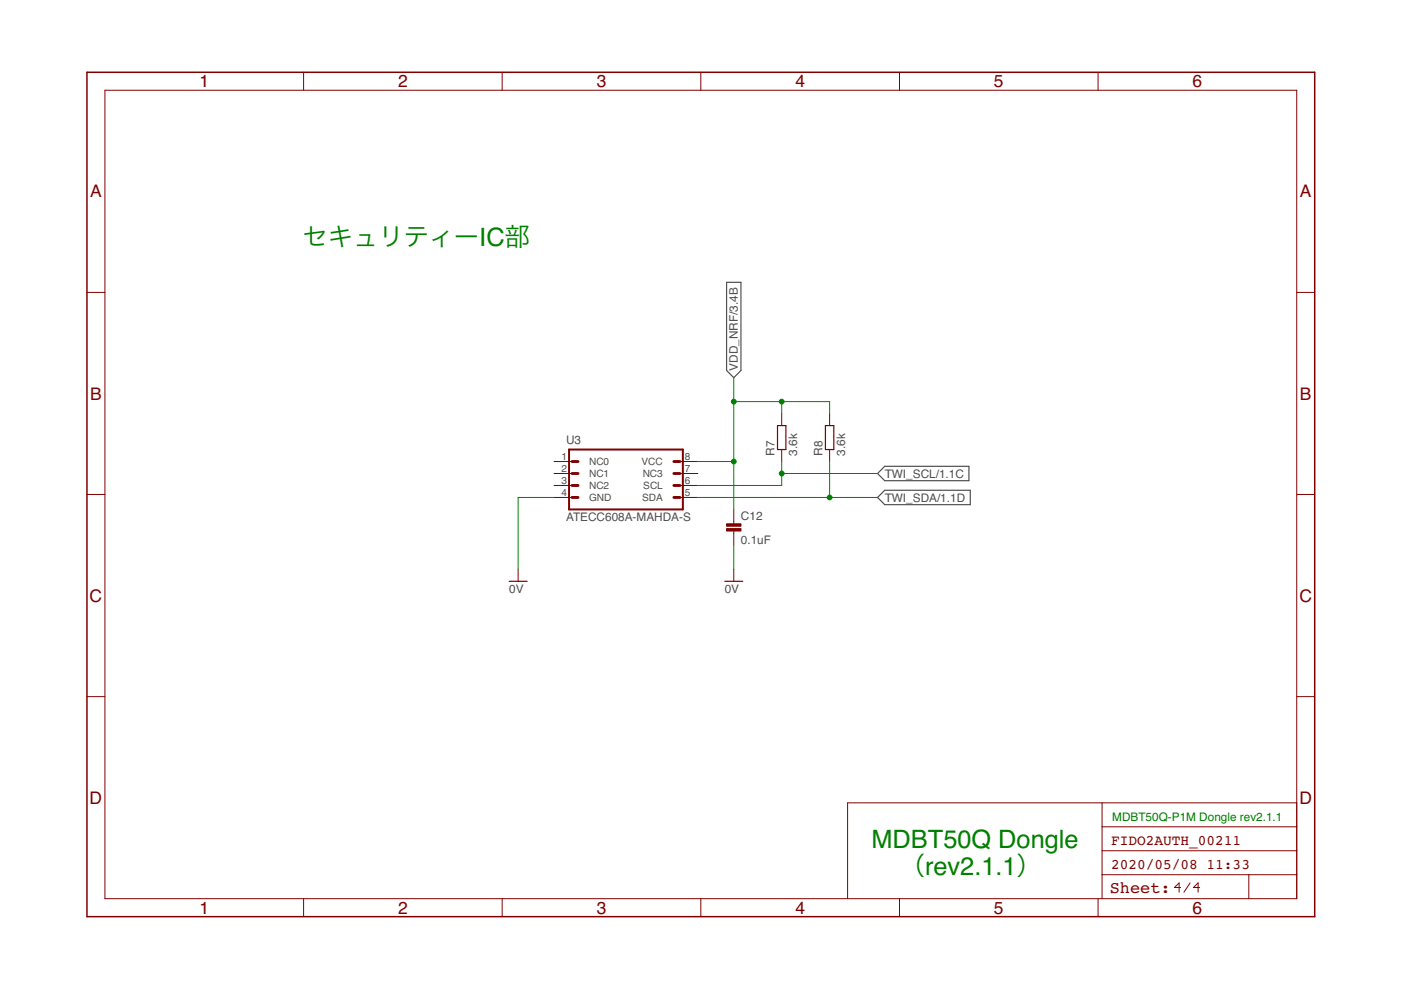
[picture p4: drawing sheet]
<svg xmlns="http://www.w3.org/2000/svg" width="297mm" height="210mm" viewBox="0 0 297 210" stroke-linecap="round" stroke-linejoin="round" font-family="sans-serif">
<path d="M154.1 59.9h3v18.6l-1.5 1.6-1.5-1.6zM186.1 100.4l1.5-1.5h17.8v3h-17.8zM186.1 105.5l1.5-1.6h18.1v3.1h-18.1z" fill="none" stroke="#505050" stroke-width=".25"/>
<g fill="none" stroke="#800000" stroke-width=".21">
<path d="M22.2 19.1h252.7v171.4h-252.7zM64.4 15.3v3.8M106.5 15.3v3.8M148.6 15.3v3.8M190.7 15.3v3.8M232.8 15.3v3.8M18.4 62h3.8M274.9 62h3.8M117.5 97.9h5.1M142.9 97.9h5.1M165.7 87.7v2.5M165.7 95.3v2.6"/>
<path d="M175.9 87.7v2.5M175.9 95.3v2.6M18.4 104.8h3.8M117.5 105.5h5.1M117.5 102.9h5.1M117.5 100.4h5.1M142.9 105.5h5.1M142.9 102.9h5.1M142.9 100.4h5.1M155.6 108v3.1M155.6 112.6v3M274.9 104.8h3.8"/>
<path d="M109.9 120.7v2.6M155.6 120.7v2.6M18.4 147.7h3.8M274.9 147.7h3.8M233.7 170.2v20.3M233.7 175.3h41.2M274.9 170.2h-95.2v20.3M64.4 190.5v3.9M106.5 190.5v3.9M148.6 190.5v3.9M190.7 190.5v3.9M232.8 190.5v3.9"/>
<path d="M233.7 185.5h41.2M233.7 180.4h41.2M250.3 188.2h-1.3l1-1v2M252.3 187.2l-1.3 2M254.3 188.2h-1.3l1-1v2M264.8 185.5v5"/>
</g>
<path d="M18.4 15.3h260.3v179.1h-260.3z" fill="none" stroke="#800000" stroke-width=".32"/>
<path d="M120.6 95.3h24.2v12.7h-24.2z" fill="none" stroke="#800000" stroke-width=".42"/>
<path d="M121.3 97.9h1.3M142.9 97.9h1.2M121.3 105.5h1.3M121.3 102.9h1.3M121.3 100.4h1.3M142.9 105.5h1.2M142.9 102.9h1.2M142.9 100.4h1.2" fill="none" stroke="#800000" stroke-width=".61"/>
<path d="M164.8 90.2h1.8v5.1h-1.8zM175 90.2h1.8v5.1h-1.8zM107.9 123.3h3.9M153.7 123.3h3.8" fill="none" stroke="#800000" stroke-width=".25"/>
<g fill="#800000" stroke="#800000" stroke-width=".21">
<path d="M154.1 112.1h3v.5h-3z"/>
<path d="M154.1 111.1h3v.5h-3z"/>
</g>
<path d="M148 97.9h7.6M155.6 80.1v27.9M155.6 85.2h20.3v2.5M165.7 85.2v2.5M165.7 97.9v5h-17.7M175.9 97.9v7.6M117.5 105.5h-7.6v15.2M148 105.5h38.1M155.6 115.6v5.1M165.7 100.4h20.4" fill="none" stroke="#008000" stroke-width=".21"/>
<g fill="#008000" stroke="#008000" stroke-width=".21">
<circle cx="155.6" cy="97.9" r=".51"/>
<circle cx="165.7" cy="85.2" r=".51"/>
<circle cx="155.6" cy="85.2" r=".51"/>
<circle cx="165.7" cy="100.4" r=".51"/>
<circle cx="175.9" cy="105.5" r=".51"/>
</g>
<g font-size="5.4" fill="#008000">
<text x="64.1" y="52.1">セキュリティーIC部</text>
<text x="184.8" y="179.7">MDBT50Q Dongle</text>
<text x="190.8" y="185.5">（rev2.1.1）</text>
</g>
<g font-size="3.7" fill="#800000">
<text x="42.3" y="18.5">1</text>
<text x="84.4" y="18.5">2</text>
<text x="126.5" y="18.5">3</text>
<text x="168.6" y="18.5">4</text>
<text x="210.7" y="18.5">5</text>
<text x="252.9" y="18.5">6</text>
<text x="19.1" y="41.9">A</text>
<text x="275.6" y="41.9">A</text>
<text x="19.1" y="84.7">B</text>
<text x="275.6" y="84.7">B</text>
<text x="19" y="127.6">C</text>
<text x="275.5" y="127.6">C</text>
<text x="19" y="170.4">D</text>
<text x="275.5" y="170.4">D</text>
<text x="42.3" y="193.7">1</text>
<text x="84.4" y="193.7">2</text>
<text x="126.5" y="193.7">3</text>
<text x="168.6" y="193.7">4</text>
<text x="210.7" y="193.7">5</text>
<text x="252.9" y="193.7">6</text>
</g>
<text font-size="3.6" fill="#800000" x="235.3" y="189.4">Sheet:</text>
<g font-size="3.1" fill="#800000">
<text x="235.6" y="179.1">FIDO2AUTH_00211</text>
<text x="235.6" y="184.2">2020/05/08</text>
<text x="255.8" y="184.2">11:33</text>
</g>
<g font-size="2.5" fill="#505050">
<text x="156.5" y="78.6" transform="rotate(-90 156.5 78.6)">VDD_NRF/3.4B</text>
<text x="120" y="94">U3</text>
<text x="164.2" y="96.6" transform="rotate(-90 164.2 96.6)">R7</text>
<text x="169" y="96.6" transform="rotate(-90 169 96.6)">3.6k</text>
<text x="174.4" y="96.6" transform="rotate(-90 174.4 96.6)">R8</text>
<text x="179.2" y="96.6" transform="rotate(-90 179.2 96.6)">3.6k</text>
<text x="187.6" y="101.3">TWI_SCL/1.1C</text>
<text x="187.6" y="106.4">TWI_SDA/1.1D</text>
<text x="120" y="110.6">ATECC608A-MAHDA-S</text>
<text x="157.1" y="110.2">C12</text>
<text x="157.1" y="115.3">0.1uF</text>
<text x="108" y="125.8">0V</text>
<text x="153.7" y="125.8">0V</text>
</g>
<text font-size="2.5" fill="#008000" x="235.8" y="174">MDBT50Q-P1M Dongle rev2.1.1</text>
<g font-size="2.1" fill="#505050">
<text x="119" y="97.5">1</text>
<text x="119" y="100">2</text>
<text x="124.9" y="98.6">NC0</text>
<text x="124.9" y="101.2">NC1</text>
<text x="136" y="98.6">VCC</text>
<text x="136.3" y="101.2">NC3</text>
<text x="145.2" y="97.5">8</text>
<text x="145.2" y="100">7</text>
<text x="119" y="105.1">4</text>
<text x="119" y="102.6">3</text>
<text x="124.9" y="106.2">GND</text>
<text x="124.9" y="103.7">NC2</text>
<text x="136.1" y="106.2">SDA</text>
<text x="136.4" y="103.7">SCL</text>
<text x="145.2" y="102.6">6</text>
<text x="145.2" y="105.1">5</text>
</g>
</svg>
